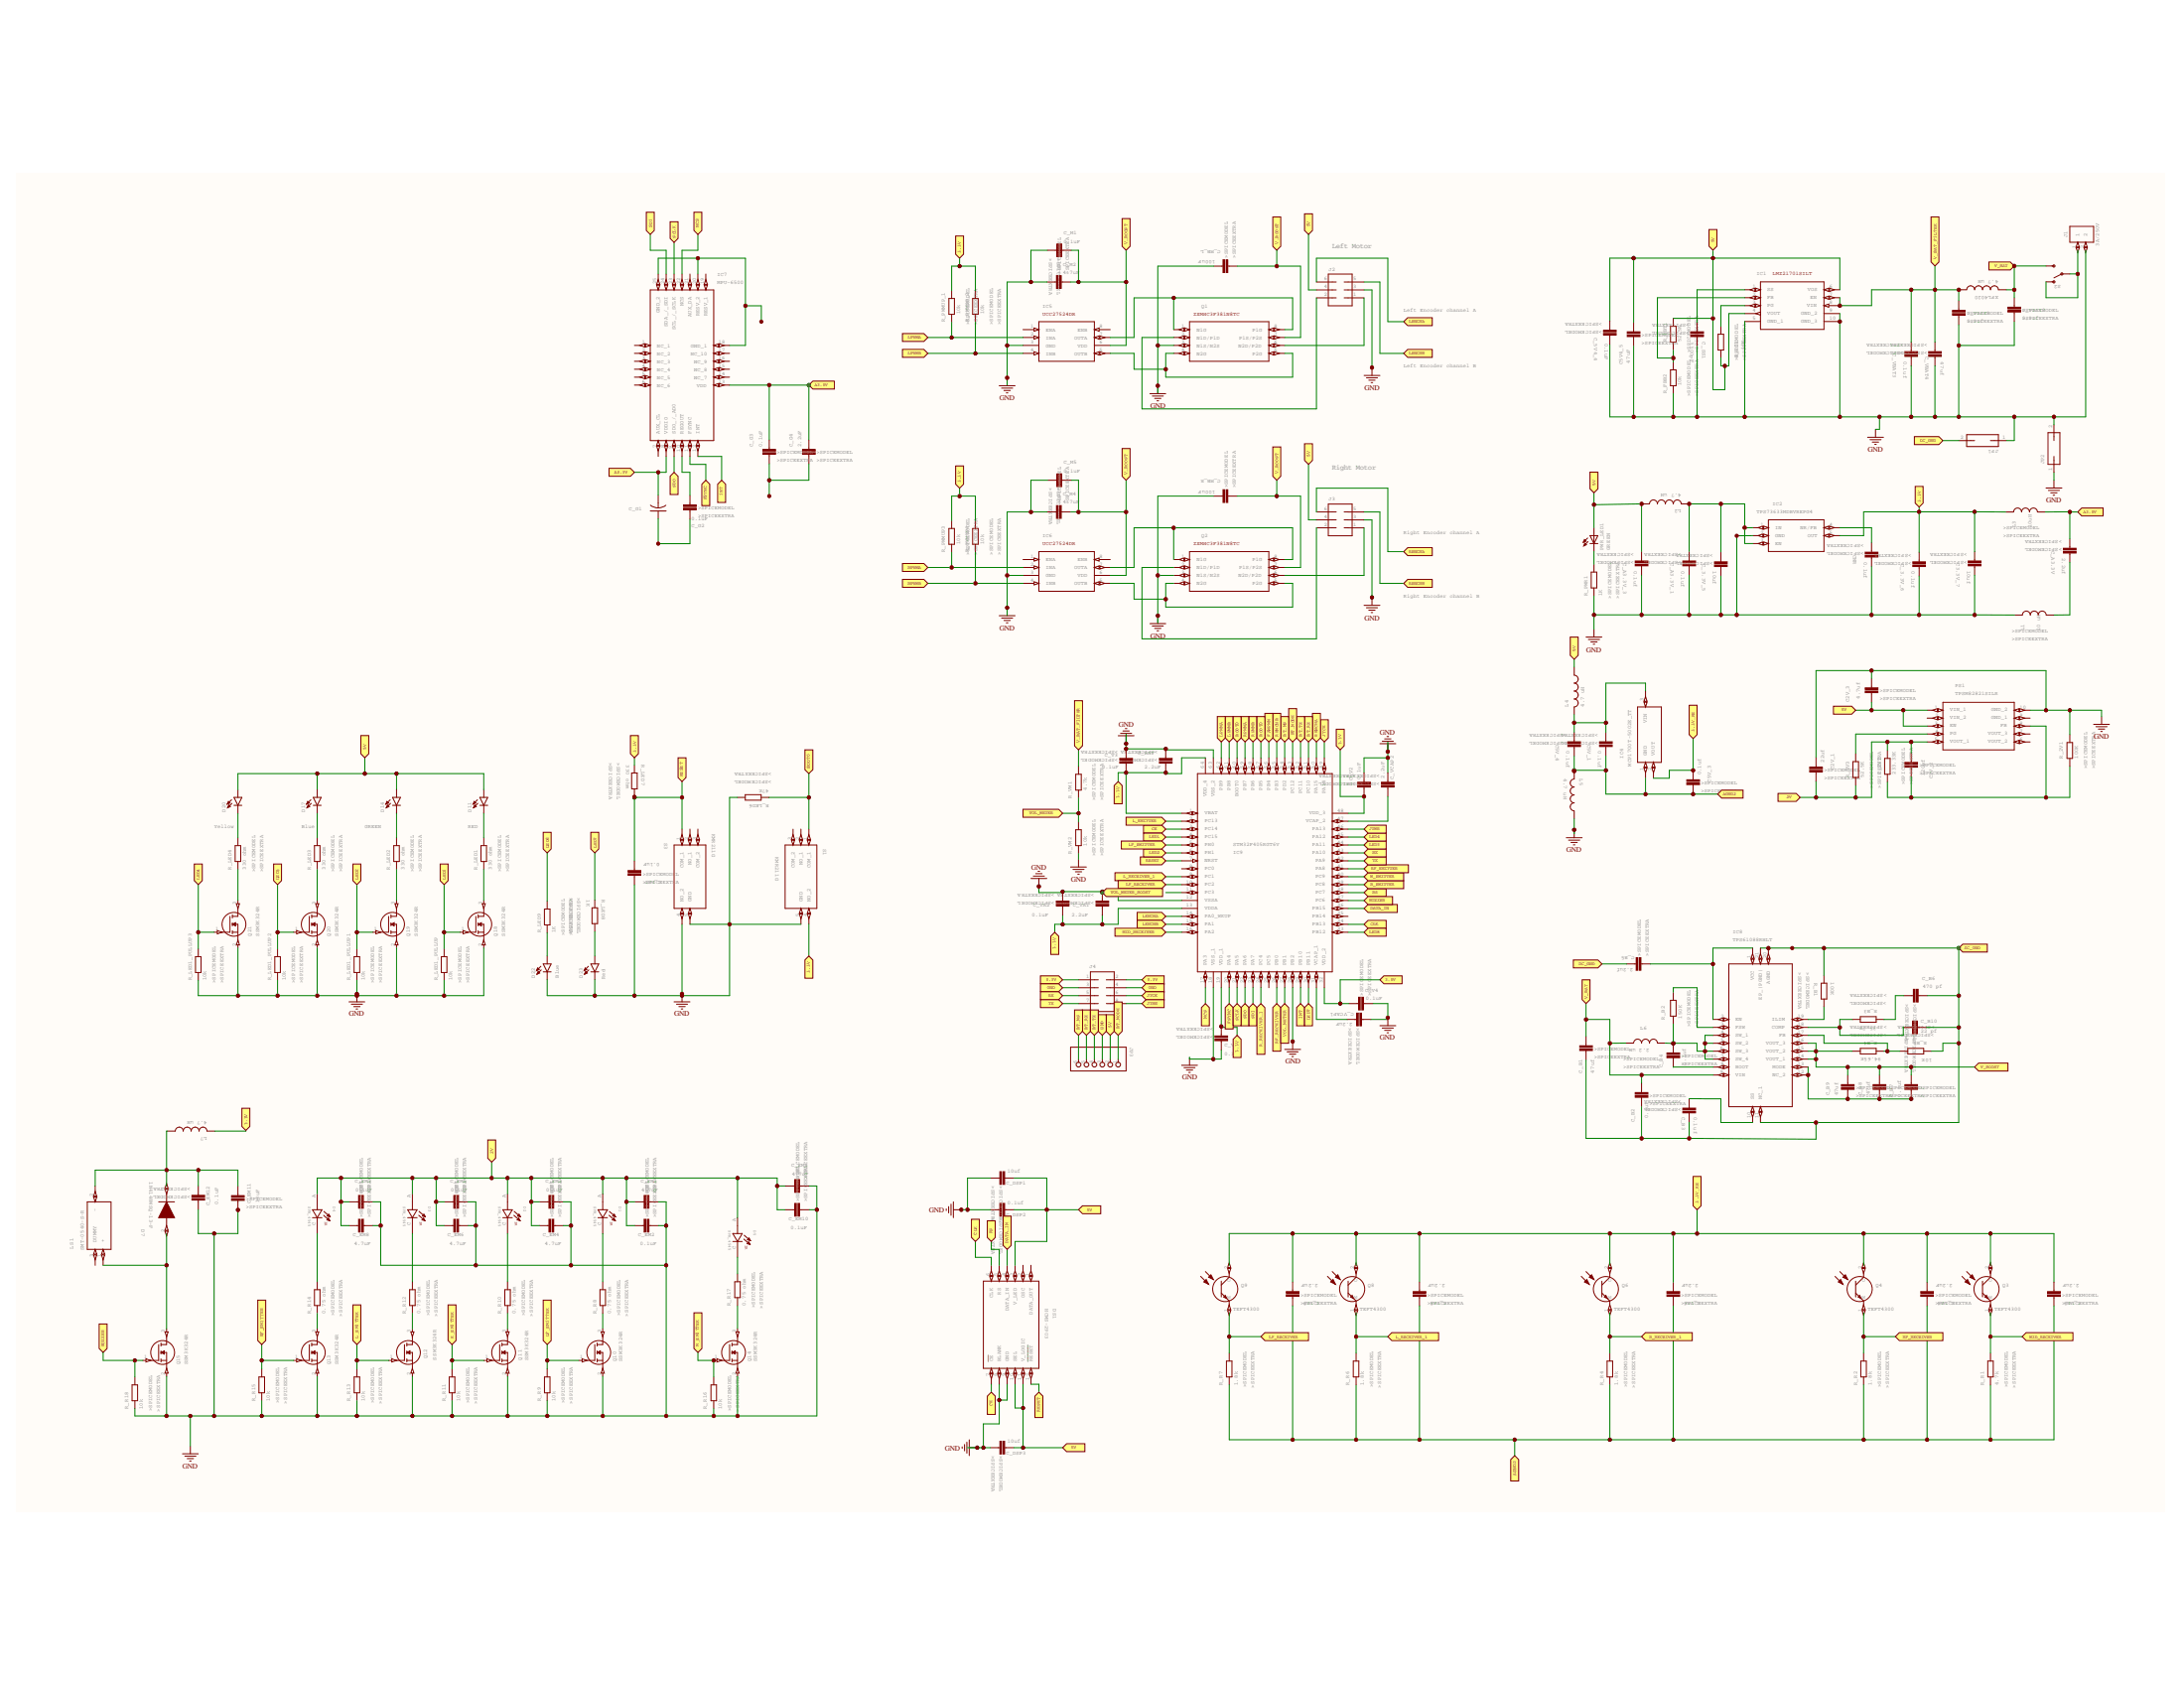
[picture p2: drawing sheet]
# Altium project micromouse.PrjPcb
2 sheets, 175 parts. Net scope: flat (ports and power ports of the same name join across sheets).
Board file: micromouse.PcbDoc
Sheets:
  micromouse.SchDoc
  P1.SchDoc

## Sheet micromouse.SchDoc
size 688 x 429 mm; Origin: Eagle; OriginPath: E:\My Projects\Micromouse_V1.1\micromouse.sch; OriginSheet: 1

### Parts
C2V_1  22uf  SPICEMODEL: >SPICEMODEL  SPICEEXTRA: >SPICEEXTRA  [CAPC2012X110]
C2V_2  120pf  SPICEMODEL: >SPICEMODEL  SPICEEXTRA: >SPICEEXTRA  [CAPC2012X110]
C2V_3  4.7uf  SPICEMODEL: >SPICEMODEL  SPICEEXTRA: >SPICEEXTRA  [CAPC2012X110]
C3.3V_7  10uf  SPICEMODEL: >SPICEMODEL  SPICEEXTRA: >SPICEEXTRA  [CAPC2012X110]
C5V4_5  47uF  SPICEMODEL: >SPICEMODEL  SPICEEXTRA: >SPICEEXTRA  [CAPC2012X110]
C5V_1  0.1uf  SPICEMODEL: >SPICEMODEL  SPICEEXTRA: >SPICEEXTRA  [CAPC2012X110]
C5V_3  0.1uf  SPICEMODEL: >SPICEMODEL  SPICEEXTRA: >SPICEEXTRA  [CAPC2012X110]
C5V_4  0.1uf  SPICEMODEL: >SPICEMODEL  SPICEEXTRA: >SPICEEXTRA  [CAPC2012X110]
C_3.3V_5  10uf  SPICEMODEL: >SPICEMODEL  SPICEEXTRA: >SPICEEXTRA  [CAPC2012X110]
C_3.3V_6  0.1uf  SPICEMODEL: >SPICEMODEL  SPICEEXTRA: >SPICEEXTRA  [CAPC2012X110]
C_5V4_4  0.1uF  SPICEMODEL: >SPICEMODEL  SPICEEXTRA: >SPICEEXTRA  [CAPC2012X110]
C_A3.3V  2.2uf  SPICEMODEL: >SPICEMODEL  SPICEEXTRA: >SPICEEXTRA  [CAPC2012X110]
C_A3.3V_1  0.1uf  SPICEMODEL: >SPICEMODEL  SPICEEXTRA: >SPICEEXTRA  [CAPC2012X110]
C_A3.3V_3  0.1uf  SPICEMODEL: >SPICEMODEL  SPICEEXTRA: >SPICEEXTRA  [CAPC2012X110]
C_B1  47uf  SPICEMODEL: >SPICEMODEL  SPICEEXTRA: >SPICEEXTRA  [CAPC2012X110]
C_B2  0.1uf  SPICEMODEL: >SPICEMODEL  SPICEEXTRA: >SPICEEXTRA  [CAPC2012X110]
C_B3  0.1uf  SPICEMODEL: >SPICEMODEL  SPICEEXTRA: >SPICEEXTRA  [CAPC2012X110]
C_B4  0.1uf  SPICEMODEL: >SPICEMODEL  SPICEEXTRA: >SPICEEXTRA  [CAPC2012X110]
C_B5  2.2uf  SPICEMODEL: >SPICEMODEL  SPICEEXTRA: >SPICEEXTRA  [CAPC2012X110]
C_B6  470 pf  SPICEMODEL: >SPICEMODEL  SPICEEXTRA: >SPICEEXTRA  [CAPC2012X110]
C_B7  0.1uf  SPICEMODEL: >SPICEMODEL  SPICEEXTRA: >SPICEEXTRA  [CAPC2012X110]
C_B8  47uf  SPICEMODEL: >SPICEMODEL  SPICEEXTRA: >SPICEEXTRA  [CAPC2012X110]
C_B9  47uf  SPICEMODEL: >SPICEMODEL  SPICEEXTRA: >SPICEEXTRA  [CAPC2012X110]
C_B10  22 pf  SPICEMODEL: >SPICEMODEL  SPICEEXTRA: >SPICEEXTRA  [CAPC2012X110]
C_BAT  2.2uF  SPICEMODEL: >SPICEMODEL  SPICEEXTRA: >SPICEEXTRA  [CAPC2012X110]
C_DSP1  10uf  SPICEMODEL: >SPICEMODEL  SPICEEXTRA: >SPICEEXTRA  [CAPC2012X110]
C_DSP2  0.1uf  SPICEMODEL: >SPICEMODEL  SPICEEXTRA: >SPICEEXTRA  [CAPC2012X110]
C_DSP3  10uf  SPICEMODEL: >SPICEMODEL  SPICEEXTRA: >SPICEEXTRA  [CAPC2012X110]
C_EM1  4.7uF  SPICEMODEL: >SPICEMODEL  SPICEEXTRA: >SPICEEXTRA  [CAPC2012X110]
C_EM2  0.1uF  SPICEMODEL: >SPICEMODEL  SPICEEXTRA: >SPICEEXTRA  [CAPC2012X110]
C_EM3  0.1uF  SPICEMODEL: >SPICEMODEL  SPICEEXTRA: >SPICEEXTRA  [CAPC2012X110]
C_EM4  4.7uF  SPICEMODEL: >SPICEMODEL  SPICEEXTRA: >SPICEEXTRA  [CAPC2012X110]
C_EM5  0.1uF  SPICEMODEL: >SPICEMODEL  SPICEEXTRA: >SPICEEXTRA  [CAPC2012X110]
C_EM6  4.7uF  SPICEMODEL: >SPICEMODEL  SPICEEXTRA: >SPICEEXTRA  [CAPC2012X110]
C_EM7  0.1uF  SPICEMODEL: >SPICEMODEL  SPICEEXTRA: >SPICEEXTRA  [CAPC2012X110]
C_EM8  4.7uF  SPICEMODEL: >SPICEMODEL  SPICEEXTRA: >SPICEEXTRA  [CAPC2012X110]
C_EM9  4.7uF  SPICEMODEL: >SPICEMODEL  SPICEEXTRA: >SPICEEXTRA  [CAPC2012X110]
C_EM10  0.1uF  SPICEMODEL: >SPICEMODEL  SPICEEXTRA: >SPICEEXTRA  [CAPC2012X110]
C_EM11  10uF  SPICEMODEL: >SPICEMODEL  SPICEEXTRA: >SPICEEXTRA  [CAPC2012X110]
C_EM12  0.1uF  SPICEMODEL: >SPICEMODEL  SPICEEXTRA: >SPICEEXTRA  [CAPC2012X110]
C_G1  0.01uF  [C0603K]  (value not drawn)
C_G2  0.1uF  SPICEMODEL: >SPICEMODEL  SPICEEXTRA: >SPICEEXTRA  [CAPC2012X110]
C_G3  0.1uF  SPICEMODEL: >SPICEMODEL  SPICEEXTRA: >SPICEEXTRA  [CAPC2012X110]
C_G4  2.2uF  SPICEMODEL: >SPICEMODEL  SPICEEXTRA: >SPICEEXTRA  [CAPC2012X110]
C_M1  0.1uF  SPICEMODEL: >SPICEMODEL  SPICEEXTRA: >SPICEEXTRA  [CAPC2012X110]
C_M2  4.7uF  SPICEMODEL: >SPICEMODEL  SPICEEXTRA: >SPICEEXTRA  [CAPC2012X110]
C_M4  4.7uF  SPICEMODEL: >SPICEMODEL  SPICEEXTRA: >SPICEEXTRA  [CAPC2012X110]
C_M5  0.1uF  SPICEMODEL: >SPICEMODEL  SPICEEXTRA: >SPICEEXTRA  [CAPC2012X110]
C_MB_L  100uF  SPICEMODEL: >SPICEMODEL  SPICEEXTRA: >SPICEEXTRA  [CAPC2012X110]
C_MB_R  100uF  SPICEMODEL: >SPICEMODEL  SPICEEXTRA: >SPICEEXTRA  [CAPC2012X110]
C_RST  0.1uF  SPICEMODEL: >SPICEMODEL  SPICEEXTRA: >SPICEEXTRA  [CAPC2012X110]
C_SS1  3300pF  SPICEMODEL: >SPICEMODEL  SPICEEXTRA: >SPICEEXTRA  [CAPC2012X110]
C_V1  0.1uF  SPICEMODEL: >SPICEMODEL  SPICEEXTRA: >SPICEEXTRA  [CAPC2012X110]
C_V2  0.1uF  SPICEMODEL: >SPICEMODEL  SPICEEXTRA: >SPICEEXTRA  [CAPC2012X110]
C_V3  0.1uF  SPICEMODEL: >SPICEMODEL  SPICEEXTRA: >SPICEEXTRA  [CAPC2012X110]
C_V4  0.1uF  SPICEMODEL: >SPICEMODEL  SPICEEXTRA: >SPICEEXTRA  [CAPC2012X110]
C_VA1  2.2uF  SPICEMODEL: >SPICEMODEL  SPICEEXTRA: >SPICEEXTRA  [CAPC2012X110]
C_VA2  0.1uF  SPICEMODEL: >SPICEMODEL  SPICEEXTRA: >SPICEEXTRA  [CAPC2012X110]
C_VA3  2.2uF  SPICEMODEL: >SPICEMODEL  SPICEEXTRA: >SPICEEXTRA  [CAPC2012X110]
C_VA4  2.2uF  SPICEMODEL: >SPICEMODEL  SPICEEXTRA: >SPICEEXTRA  [CAPC2012X110]
C_VA6  2.2uF  SPICEMODEL: >SPICEMODEL  SPICEEXTRA: >SPICEEXTRA  [CAPC2012X110]
C_VA8  2.2uF  SPICEMODEL: >SPICEMODEL  SPICEEXTRA: >SPICEEXTRA  [CAPC2012X110]
C_VA9  2.2uF  SPICEMODEL: >SPICEMODEL  SPICEEXTRA: >SPICEEXTRA  [CAPC2012X110]
C_VBAT1  0.1uf  SPICEMODEL: >SPICEMODEL  SPICEEXTRA: >SPICEEXTRA  [CAPC2012X110]
C_VBAT2  0.1uf  SPICEMODEL: >SPICEMODEL  SPICEEXTRA: >SPICEEXTRA  [CAPC2012X110]
C_VBAT3  0.1uf  SPICEMODEL: >SPICEMODEL  SPICEEXTRA: >SPICEEXTRA  [CAPC2012X110]
C_VBAT4  47uf  SPICEMODEL: >SPICEMODEL  SPICEEXTRA: >SPICEEXTRA  [CAPC2012X110]
C_VCAP1  2.2uF  SPICEMODEL: >SPICEMODEL  SPICEEXTRA: >SPICEEXTRA  [CAPC2012X110]
C_VCAP2  2.2uF  SPICEMODEL: >SPICEMODEL  SPICEEXTRA: >SPICEEXTRA  [CAPC2012X110]
CNR  0.1uf  SPICEMODEL: >SPICEMODEL  SPICEEXTRA: >SPICEEXTRA  [CAPC2012X110]
D1  SFH_4545  [DIO_SFH_4545]
D2  SFH_4545  [DIO_SFH_4545]
D3  SFH_4545  [DIO_SFH_4545]
D4  SFH_4545  [DIO_SFH_4545]
D5  SFH_4545  [DIO_SFH_4545]
D7  1N4148WSQ-13-F  [SOD2513X120N]
D11  LED0603  [LED-0603]  (value not drawn)
D14  LED0603  [LED-0603]  (value not drawn)
D17  LED0603  [LED-0603]  (value not drawn)
D20  LED0603  [LED-0603]  (value not drawn)
D22  LED0603  [LED-0603]  (value not drawn)
D23  LED0603  [LED-0603]  (value not drawn)
DS1  HCMS-2903  [DIPS762W64P254L1778H508Q12N]
IC1  LMZ21701SILT  [LMZ21701SILT]
IC2  TPS73633MDBVREPG4  [SOT95P280X145-5N]
IC4  MCP1700T-5002E_TT  [SOT95P237X112-3N]
IC5  UCC27524DR  [SOIC127P600X175-8N]
IC6  UCC27524DR  [SOIC127P600X175-8N]
IC7  MPU-6500  [QFN40P300X300X95-25N]
IC8  TPS61088RHLT  [BQ24031IRHLRQ1]
IC9  STM32F405RGT6V  [QFP50P1200X1200X160-64N]
J1  3A/250V  [B2B-XH-A]
J2  MA03-2  [MA03-2]  (value not drawn)
J3  MA03-2  [MA03-2]  (value not drawn)
J4  CONN_04X2  [2X4]  (value not drawn)
JP1  JP1Q  [JP1]  (value not drawn)
JP2  JP1Q  [JP1]  (value not drawn)
JP3  PINHD-1X6  [1X06]  (value not drawn)
L1  10 uH  SPICEMODEL: >SPICEMODEL  SPICEEXTRA: >SPICEEXTRA  [INDC2009X120]
L2  4.7 uH  [L4035M]
L3  10uH  SPICEMODEL: >SPICEMODEL  SPICEEXTRA: >SPICEEXTRA  [INDC2009X120]
L4  4.7 uH  [L4035M]
L5  4.7 uH  [L4035M]
L6  2.2 uH  SPICEMODEL: >SPICEMODEL  SPICEEXTRA: >SPICEEXTRA  [INDC2009X120]
L7  4.7 uH  [L4035M]
LS1  SMT-0540-S-R  [SMT0540SR]
PS1  TPSM82821SILR  [TPSM82821SILR]
PWR_LED1  GREEN  [CHIPLED_0603]
Q1  ZXMHC3F381N8TC  [SOIC127P600X175-8N]
Q2  ZXMHC3F381N8TC  [SOIC127P600X175-8N]
Q3  TEFT4300  [TEFT4300]
Q4  TEFT4300  [TEFT4300]
Q6  TEFT4300  [TEFT4300]
Q8  TEFT4300  [TEFT4300]
Q9  TEFT4300  [TEFT4300]
Q10  SSM3K324R  [SOT95P240X88-3N]
Q11  SSM3K324R  [SOT95P240X88-3N]
Q12  SSM3K324R  [SOT95P240X88-3N]
Q13  SSM3K324R  [SOT95P240X88-3N]
Q14  SSM3K324R  [SOT95P240X88-3N]
Q15  SSM3K324R  [SOT95P240X88-3N]
Q18  SSM3K324R  [SOT95P240X88-3N]
Q19  SSM3K324R  [SOT95P240X88-3N]
Q20  SSM3K324R  [SOT95P240X88-3N]
Q21  SSM3K324R  [SOT95P240X88-3N]
R_2V1  100K  SPICEMODEL: >SPICEMODEL  SPICEEXTRA: >SPICEEXTRA  [RESC1608X60]
R_2V2  233.33K  SPICEMODEL: >SPICEMODEL  SPICEEXTRA: >SPICEEXTRA  [RESC1608X60]
R_2V3  52.5K  SPICEMODEL: >SPICEMODEL  SPICEEXTRA: >SPICEEXTRA  [RESC1608X60]
R_B1  100K  SPICEMODEL: >SPICEMODEL  SPICEEXTRA: >SPICEEXTRA  [RESC1608X60]
R_B2  150K  SPICEMODEL: >SPICEMODEL  SPICEEXTRA: >SPICEEXTRA  [RESC1608X60]
R_B3  35.7K  SPICEMODEL: >SPICEMODEL  SPICEEXTRA: >SPICEEXTRA  [RESC1608X60]
R_B4  94.65K  SPICEMODEL: >SPICEMODEL  SPICEEXTRA: >SPICEEXTRA  [RESC1608X60]
R_B5  10K  SPICEMODEL: >SPICEMODEL  SPICEEXTRA: >SPICEEXTRA  [RESC1608X60]
R_FBB2  10k  SPICEMODEL: >SPICEMODEL  SPICEEXTRA: >SPICEEXTRA  [RESC1608X60]
R_FBT1  52.5K  SPICEMODEL: >SPICEMODEL  SPICEEXTRA: >SPICEEXTRA  [RESC1608X60]
R_LED1  330 ohm  SPICEMODEL: >SPICEMODEL  SPICEEXTRA: >SPICEEXTRA  [RESC1608X60]
R_LED1_PULLUP  10k  SPICEMODEL: >SPICEMODEL  SPICEEXTRA: >SPICEEXTRA  [RESC1608X60]
R_LED1_PULLUP1  10k  SPICEMODEL: >SPICEMODEL  SPICEEXTRA: >SPICEEXTRA  [RESC1608X60]
R_LED1_PULLUP2  10k  SPICEMODEL: >SPICEMODEL  SPICEEXTRA: >SPICEEXTRA  [RESC1608X60]
R_LED1_PULLUP3  10k  SPICEMODEL: >SPICEMODEL  SPICEEXTRA: >SPICEEXTRA  [RESC1608X60]
R_LED2  330 ohm  SPICEMODEL: >SPICEMODEL  SPICEEXTRA: >SPICEEXTRA  [RESC1608X60]
R_LED3  330 ohm  SPICEMODEL: >SPICEMODEL  SPICEEXTRA: >SPICEEXTRA  [RESC1608X60]
R_LED4  330 ohm  SPICEMODEL: >SPICEMODEL  SPICEEXTRA: >SPICEEXTRA  [RESC1608X60]
R_LED6  47K  SPICEMODEL: >SPICEMODEL  SPICEEXTRA: >SPICEEXTRA  [RESC1608X60]
R_LED7  330 ohm  SPICEMODEL: >SPICEMODEL  SPICEEXTRA: >SPICEEXTRA  [RESC1608X60]
R_LED8  1K  SPICEMODEL: >SPICEMODEL  SPICEEXTRA: >SPICEEXTRA  [RESC1608X60]
R_LED9  1K  SPICEMODEL: >SPICEMODEL  SPICEEXTRA: >SPICEEXTRA  [RESC1608X60]
R_PG1  10K  SPICEMODEL: >SPICEMODEL  SPICEEXTRA: >SPICEEXTRA  [RESC1608X60]
R_PWMUP3  10k  SPICEMODEL: >SPICEMODEL  SPICEEXTRA: >SPICEEXTRA  [RESC1608X60]
R_PWMUP4  10k  SPICEMODEL: >SPICEMODEL  SPICEEXTRA: >SPICEEXTRA  [RESC1608X60]
R_PWMUP_1  10k  SPICEMODEL: >SPICEMODEL  SPICEEXTRA: >SPICEEXTRA  [RESC1608X60]
R_PWMUP_2  10k  SPICEMODEL: >SPICEMODEL  SPICEEXTRA: >SPICEEXTRA  [RESC1608X60]
R_PWR1  1K  SPICEMODEL: >SPICEMODEL  SPICEEXTRA: >SPICEEXTRA  [RESC1608X60]
R_R1  4.7k  SPICEMODEL: >SPICEMODEL  SPICEEXTRA: >SPICEEXTRA  [RESC1608X60]
R_R2  1.8k  SPICEMODEL: >SPICEMODEL  SPICEEXTRA: >SPICEEXTRA  [RESC1608X60]
R_R4  1.8k  SPICEMODEL: >SPICEMODEL  SPICEEXTRA: >SPICEEXTRA  [RESC1608X60]
R_R6  1.8k  SPICEMODEL: >SPICEMODEL  SPICEEXTRA: >SPICEEXTRA  [RESC1608X60]
R_R7  1.8k  SPICEMODEL: >SPICEMODEL  SPICEEXTRA: >SPICEEXTRA  [RESC1608X60]
R_R8  0.75 ohm  SPICEMODEL: >SPICEMODEL  SPICEEXTRA: >SPICEEXTRA  [RESC1608X60]
R_R9  10k  SPICEMODEL: >SPICEMODEL  SPICEEXTRA: >SPICEEXTRA  [RESC1608X60]
R_R10  0.75 ohm  SPICEMODEL: >SPICEMODEL  SPICEEXTRA: >SPICEEXTRA  [RESC1608X60]
R_R11  10k  SPICEMODEL: >SPICEMODEL  SPICEEXTRA: >SPICEEXTRA  [RESC1608X60]
R_R12  0.75 ohm  SPICEMODEL: >SPICEMODEL  SPICEEXTRA: >SPICEEXTRA  [RESC1608X60]
R_R13  10k  SPICEMODEL: >SPICEMODEL  SPICEEXTRA: >SPICEEXTRA  [RESC1608X60]
R_R14  0.75 ohm  SPICEMODEL: >SPICEMODEL  SPICEEXTRA: >SPICEEXTRA  [RESC1608X60]
R_R15  10k  SPICEMODEL: >SPICEMODEL  SPICEEXTRA: >SPICEEXTRA  [RESC1608X60]
R_R16  10k  SPICEMODEL: >SPICEMODEL  SPICEEXTRA: >SPICEEXTRA  [RESC1608X60]
R_R17  0.75 ohm  SPICEMODEL: >SPICEMODEL  SPICEEXTRA: >SPICEEXTRA  [RESC1608X60]
R_R18  10k  SPICEMODEL: >SPICEMODEL  SPICEEXTRA: >SPICEEXTRA  [RESC1608X60]
R_VM1  4.7k  SPICEMODEL: >SPICEMODEL  SPICEEXTRA: >SPICEEXTRA  [RESC1608X60]
R_VM2  10k  SPICEMODEL: >SPICEMODEL  SPICEEXTRA: >SPICEEXTRA  [RESC1608X60]
S1  KMR211G  [KMR211G]
S2  SWITCH-SPDT-PTH-11.6X4.0MM  [SWITCH_SPDT_PTH_11.6X4.0MM]  (value not drawn)
S3  KMR211G  [KMR211G]
XFL4020  4.7 uH  [L4035M]

### Ports
2V (in), 3.3V (in), 3.3V_RE (in), 5V (in), A3.3V (in), AGND2 (in), BOOT0 (in), BT_MODE (in), BT_MS (in), BT_RX (in), BT_TX (in), BUZZER (in), CE (in), CLK (in), DATA_IN (in), DC_GND (in), FANPWM (in), FSYNC (in), GND (in), INT (in), JTCK (in), JTMS (in), L_EMITTER (in), L_RECEIVER_1 (in), LED1 (in), LED2 (in), LED3 (in), LED4 (in), LED7 (in), LED8 (in), LENCHA (in), LENCHB (in), LF_EMITTER (in), LF_RECEIVER (in), LPWMA (in), LPWMB (in), M_EMITTER (in), MID_RECEIVER (in), NCS (in), R_EMITTER (in), R_RECEIVER_1 (in), RENCHA (in), RENCHB (in), RESET (in), RF_EMITTER (in), RF_RECEIVER (in), RPWMA (in), RPWMB (in), RS (in), RX (in), SCLK (in), SDI (in), SDO (in), TX (in), V_BAT (in), V_BAT_FILTER (in), V_BOOST (in), VOL_METER (in), VOL_METER_BOOST (in)

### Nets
GND: C2V_1.1 C2V_3.1 C3.3V_7.1 C5V4_5.2 C_3.3V_5.1 C_3.3V_6.1 C_5V4_4.1 C_A3.3V_1.1 C_A3.3V_3.1 C_BAT.2 C_DSP1.2 C_DSP2.2 C_DSP3.2 C_EM1.2 C_EM2.2 C_EM3.2 C_EM4.2 C_EM5.2 C_EM6.2 C_EM7.2 C_EM8.2 C_EM9.2 C_EM10.2 C_EM11.2 C_EM12.1 C_M1.2 C_M2.1 C_M4.1 C_M5.2 C_MB_L.1 C_MB_R.1 C_RST.2 C_SS1.1 C_V1.1 C_V2.2 C_V3.2 C_V4.2 C_VA1.2 C_VA2.2 C_VBAT1.2 C_VBAT2.2 C_VBAT3.1 C_VBAT4.1 C_VCAP1.1 C_VCAP2.2 CNR.1 D22.C D23.C DS1.8(BLANK) DS1.9(GND) IC1.5(GND_1) IC1.9(GND_2) IC1.10(GND_3) IC2.2(GND) IC5.3(GND) IC6.3(GND) IC9.12(VSSA) IC9.18(VSS_1) IC9.28(PB2) IC9.63(VSS_2) J1.2 J2.3 J3.3 JP1.1 JP2.1 JP2.2 L1.1 L5.1 PS1.10(GND_2) Q1.3(N1S/N2S) Q2.3(N1S/N2S) Q10.2(S) Q11.2(S) Q12.2(S) Q13.2(S) Q14.2(S) Q15.2(S) Q18.2(S) Q19.2(S) Q20.2(S) Q21.2(S) R_2V1.2 R_FBB2.1 R_LED1_PULLUP.1 R_LED1_PULLUP1.1 R_LED1_PULLUP2.1 R_LED1_PULLUP3.1 R_LED6.2 R_PWR1.1 R_R9.1 R_R11.1 R_R13.1 R_R15.1 R_R16.1 R_R18.1 R_VM2.1 S1.5(GND) S3.4(NO_2) S3.5(GND) ; port VOL_METER_BOOST
NetC2V_1_2: C2V_1.2 C2V_2.1 C_EM1.1 C_EM2.1 C_EM3.1 C_EM4.1 C_EM5.1 C_EM6.1 C_EM7.1 C_EM8.1 C_EM9.1 C_EM10.1 D1.A D2.A D3.A D4.A D5.A PS1.5(VOUT_1) R_2V2.2 R_2V3.1 ; port 2V
NetC2V_2_2: C2V_2.2 PS1.8(FB) R_2V1.1 R_2V2.1
NetC2V_3_2: C2V_3.2 C5V4_5.1 C_5V4_4.2 C_A3.3V_3.2 C_DSP1.1 C_DSP2.1 C_DSP3.1 D11.A D14.A D17.A D20.A DS1.3(V_LED) DS1.10(SEL) DS1.11(V_LOGIC) IC1.4(VOUT) IC1.6(VOS) J2.4 J3.4 JP3.2 L2.1 L4.1 PS1.1(VIN_1) PS1.3(EN) PWR_LED1.A R_FBT1.2 R_PG1.1 ; port 5V
NetC3.3V_7_2: C3.3V_7.2 C_3.3V_6.2 C_BAT.1 C_V1.2 C_V2.1 C_V3.1 C_V4.1 C_VA1.1 C_VA2.1 IC2.5(OUT) IC9.1(VBAT) IC9.13(VDDA) IC9.19(VDD_1) IC9.32(VDD_2) IC9.48(VDD_3) IC9.64(VDD_4) J4.1 J4.2 L3.1 L7.2 R_LED7.1 R_PWMUP3.2 R_PWMUP4.2 R_PWMUP_1.2 R_PWMUP_2.2 S1.4(NO_2) ; port 3.3V
NetC5V_1_1: C5V_1.1 C5V_3.2 C5V_4.1 C_VA3.2 C_VA4.2 C_VA6.2 C_VA8.2 C_VA9.2 IC4.1(GND) L5.2 R_R1.1 R_R2.1 R_R4.1 R_R6.1 R_R7.1 ; port AGND2
NetC5V_1_2: C5V_1.2 C5V_4.2 IC4.3(VIN) L4.2
NetC5V_3_1: C5V_3.1 C_VA3.1 C_VA4.1 C_VA6.1 C_VA8.1 C_VA9.1 IC4.2(VOUT) Q3.2(C) Q4.2(C) Q6.2(C) Q8.2(C) Q9.2(C) ; port 3.3V_RE
NetC_3.3V_5_2: C_3.3V_5.2 C_A3.3V_1.2 IC2.1(IN) IC2.3(EN) L2.2
NetC_A3.3V_1: C_A3.3V.1 L1.2
NetC_A3.3V_2: C_A3.3V.2 C_G1.2 C_G3.1 C_G4.1 IC7.8(VDDIO) IC7.13(VDD) L3.2 ; port A3.3V
NetC_B1_1: C_B1.1 C_B2.1 C_VBAT2.1 IC8.9(VIN) L6.1 S2.3(S) XFL4020.2 ; port V_BAT
NetC_B1_2: C_B1.2 C_B2.2 C_B3.1 C_B5.1 C_B6.1 C_B10.1 IC8.11(NC_1) IC8.20(AGND) IC8.21(EP_(PGND)) JP1.2 R_B1.1 R_B5.1 ; port DC_GND
NetC_B3_2: C_B3.2 IC8.10(SS)
NetC_B4_1: C_B4.1 IC8.4(SW_1) IC8.5(SW_2) IC8.6(SW_3) IC8.7(SW_4) L6.2 R_B2.1
NetC_B4_2: C_B4.2 IC8.8(BOOT)
NetC_B5_2: C_B5.2 IC8.1(VCC) IC8.2(EN)
NetC_B6_2: C_B6.2 R_B3.1
NetC_B7_1: C_B7.1 C_B8.1 C_B9.1 C_M1.1 C_M2.2 C_M4.2 C_M5.1 C_MB_L.2 C_MB_R.2 IC5.6(VDD) IC6.6(VDD) IC8.14(VOUT_1) IC8.15(VOUT_2) IC8.16(VOUT_3) Q1.7(P1S/P2S) Q2.7(P1S/P2S) R_B4.2 ; port V_BOOST
NetC_B7_2: C_B7.2 C_B8.2 C_B9.2 IC8.12(NC_2) IC8.13(MODE)
NetC_B10_2: C_B10.2 IC8.18(COMP) R_B3.2
NetC_EM11_1: C_EM11.1 C_EM12.2 D7.1(K) L7.1 LS1.2(-)
NetC_G1_1: C_G1.1 C_G2.2
NetC_G2_1: C_G2.1 IC7.10(REGOUT)
NetC_G3_2: C_G3.2 C_G4.2
NetC_RST_1: C_RST.1 DS1.12(~{RESET}) IC9.7(NRST) R_LED7.2 S3.1(COM_1) ; port RESET
NetC_SS1_2: C_SS1.2 IC1.1(SS)
NetC_VBAT1_1: C_VBAT1.1 C_VBAT3.2 C_VBAT4.2 IC1.7(EN) IC1.8(VIN) R_VM1.2 XFL4020.1 ; port V_BAT_FILTER
NetC_VCAP1_2: C_VCAP1.2 IC9.31(VCAP_1)
NetC_VCAP2_1: C_VCAP2.1 IC9.47(VCAP_2)
NetCNR_2: CNR.2 IC2.4(NR/FB)
NetD1_C: D1.C R_R8.2
NetD2_C: D2.C R_R10.2
NetD3_C: D3.C R_R12.2
NetD4_C: D4.C R_R14.2
NetD5_C: D5.C R_R17.2
NetD7_2: D7.2(A) LS1.1(+) Q15.3(D)
NetD11_C: D11.C R_LED1.2
NetD14_C: D14.C R_LED2.2
NetD17_C: D17.C R_LED3.2
NetD20_C: D20.C R_LED4.2
NetD22_A: D22.A R_LED9.1
NetD23_A: D23.A R_LED8.2
NetDS1_4: DS1.4(DATA_IN) IC9.36(PB15) ; port DATA_IN
NetDS1_5: DS1.5(RS) IC9.38(PC7) ; port RS
NetDS1_6: DS1.6(CLK) IC9.34(PB13) ; port CLK
NetDS1_7: DS1.7(~{CE}) IC9.3(PC14) ; port CE
NetIC1_2: IC1.2(FB) R_FBB2.2 R_FBT1.1
NetIC1_3: IC1.3(PG) R_PG1.2
NetIC5_2: IC5.2(INA) IC9.62(PB9) R_PWMUP_1.1 ; port LPWMA
NetIC5_4: IC5.4(INB) IC9.61(PB8) R_PWMUP_2.1 ; port LPWMB
NetIC5_5: IC5.5(OUTB) Q1.4(N2G) Q1.5(P2G)
NetIC5_7: IC5.7(OUTA) Q1.1(N1G) Q1.8(P1G)
NetIC6_2: IC6.2(INA) IC9.59(PB7) R_PWMUP3.1 ; port RPWMA
NetIC6_4: IC6.4(INB) IC9.58(PB6) R_PWMUP4.1 ; port RPWMB
NetIC6_5: IC6.5(OUTB) Q2.4(N2G) Q2.5(P2G)
NetIC6_7: IC6.7(OUTA) Q2.1(N1G) Q2.8(P1G)
NetIC7_9: IC7.9(SDO_/_AD0) IC9.22(PA6) ; port SDO
NetIC7_11: IC7.11(FSYNC) IC9.20(PA4) ; port FSYNC
NetIC7_12: IC7.12(INT) IC9.29(PB10) ; port INT
NetIC7_18: IC7.18(GND_1) IC7.20(RESV_2) IC7.25(GND_2)
NetIC7_22: IC7.22(NCS) IC9.17(PA3) ; port NCS
NetIC7_23: IC7.23(SCL_/_SCLK) IC9.21(PA5) ; port SCLK
NetIC7_24: IC7.24(SDA_/_SDI) IC9.23(PA7) ; port SDI
NetIC8_3: IC8.3(FSW) R_B2.2
NetIC8_17: IC8.17(FB) R_B4.1 R_B5.2
NetIC8_19: IC8.19(ILIM) R_B1.2
NetIC9_2: IC9.2(PC13) Q12.1(G) R_R13.2 ; port L_EMITTER
NetIC9_4: IC9.4(PC15) Q18.1(G) R_LED1_PULLUP.2 ; port LED1
NetIC9_5: IC9.5(PH0) Q10.1(G) R_R9.2 ; port LF_EMITTER
NetIC9_6: IC9.6(PH1) Q19.1(G) R_LED1_PULLUP1.2 ; port LED2
NetIC9_9: IC9.9(PC1) Q8.1(E) R_R6.2 ; port L_RECEIVER_1
NetIC9_10: IC9.10(PC2) Q9.1(E) R_R7.2 ; port LF_RECEIVER
NetIC9_14: IC9.14(PA0_WKUP) J2.6 ; port LENCHA
NetIC9_15: IC9.15(PA1) J2.5 ; port LENCHB
NetIC9_16: IC9.16(PA2) Q3.1(E) R_R1.2 ; port MID_RECEIVER
NetIC9_24: IC9.24(PC4) Q6.1(E) R_R4.2 ; port R_RECEIVER_1
NetIC9_26: IC9.26(PB0) Q4.1(E) R_R2.2 ; port RF_RECEIVER
NetIC9_27: IC9.27(PB1) R_VM1.1 R_VM2.2 ; port VOL_METER
NetIC9_30: IC9.30(PB11) R_LED8.1 ; port LED7
NetIC9_33: IC9.33(PB12) R_LED9.2 ; port LED8
NetIC9_37: IC9.37(PC6) Q15.1(G) R_R18.2 ; port BUZZER
NetIC9_39: IC9.39(PC8) Q11.1(G) R_R11.2 ; port R_EMITTER
NetIC9_40: IC9.40(PC9) Q14.1(G) R_R16.2 ; port M_EMITTER
NetIC9_41: IC9.41(PA8) Q13.1(G) R_R15.2 ; port RF_EMITTER
NetIC9_42: IC9.42(PA9) J4.7 ; port TX
NetIC9_43: IC9.43(PA10) J4.5 ; port RX
NetIC9_44: IC9.44(PA11) Q20.1(G) R_LED1_PULLUP2.2 ; port LED3
NetIC9_45: IC9.45(PA12) Q21.1(G) R_LED1_PULLUP3.2 ; port LED4
NetIC9_46: IC9.46(PA13) J4.8 ; port JTMS
NetIC9_49: IC9.49(PA14) J4.6 ; port JTCK
NetIC9_50: IC9.50(PA15) J3.6 ; port RENCHA
NetIC9_51: IC9.51(PC10) JP3.5 ; port BT_RX
NetIC9_52: IC9.52(PC11) JP3.4 ; port BT_TX
NetIC9_53: IC9.53(PC12) JP3.1 ; port BT_MODE
NetIC9_54: IC9.54(PD2) JP3.6 ; port BT_MS
NetIC9_55: IC9.55(PB3) J3.5 ; port RENCHB
NetIC9_56: IC9.56(PB4) ; port FANPWM
NetIC9_57: IC9.57(PB5) IC9.60(BOOT0) R_LED6.1 S1.1(COM_1) ; port BOOT0
NetJ1_1: J1.1 S2.1(O) S2.2(P)
NetJ2_1: J2.1 Q1.6(N2D/P2D)
NetJ2_2: J2.2 Q1.2(N1D/P1D)
NetJ3_1: J3.1 Q2.6(N2D/P2D)
NetJ3_2: J3.2 Q2.2(N1D/P1D)
NetJ4_3: J4.3 J4.4 JP3.3 ; port GND
NetPS1_4: PS1.4(PG) R_2V3.2
NetPWR_LED1_C: PWR_LED1.C R_PWR1.2
NetQ10_3: Q10.3(D) R_R8.1
NetQ11_3: Q11.3(D) R_R10.1
NetQ12_3: Q12.3(D) R_R12.1
NetQ13_3: Q13.3(D) R_R14.1
NetQ14_3: Q14.3(D) R_R17.1
NetQ18_3: Q18.3(D) R_LED1.1
NetQ19_3: Q19.3(D) R_LED2.1
NetQ20_3: Q20.3(D) R_LED3.1
NetQ21_3: Q21.3(D) R_LED4.1

Not connected (* = marked no-connect by the designer): DS1 1(DATA_OUT) 2(OSC); IC5 1(ENA) 8(ENB); IC6 1(ENA) 8(ENB); IC7 1(NC_1) 2(NC_2) 3(NC_3) 4(NC_4) 5(NC_5) 6(NC_6) 7(AUX_CL) 14(NC_7) 15(NC_8) 16(NC_9) 17(NC_10) 19(RESV_1) 21(AUX_DA); IC9 8(PC0) 11(PC3) 25(PC5) 35(PB14); LS1 3(DUMMY); PS1 2(VIN_2) 6(VOUT_2) 7(VOUT_3) 9(GND_1); S1 2(NO_1) 3(COM_2); S3 2(NO_1) 3(COM_2)

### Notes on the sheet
- Left Motor
- Left Encoder channel A
- Left Encoder channel B
- Right Motor
- Right Encoder channel A
- Right Encoder channel B
- Yellow
- Blue
- GREEN
- RED
- (near D22) Blue
- (near D23) Red

## Sheet P1.SchDoc
size 20 x 20 mm; Origin: Eagle; OriginPath: E:\My Projects\Micromouse_V1.1\micromouse.sch; OriginSheet: 1; OriginModule: P1; OriginModuleIndex: 1
